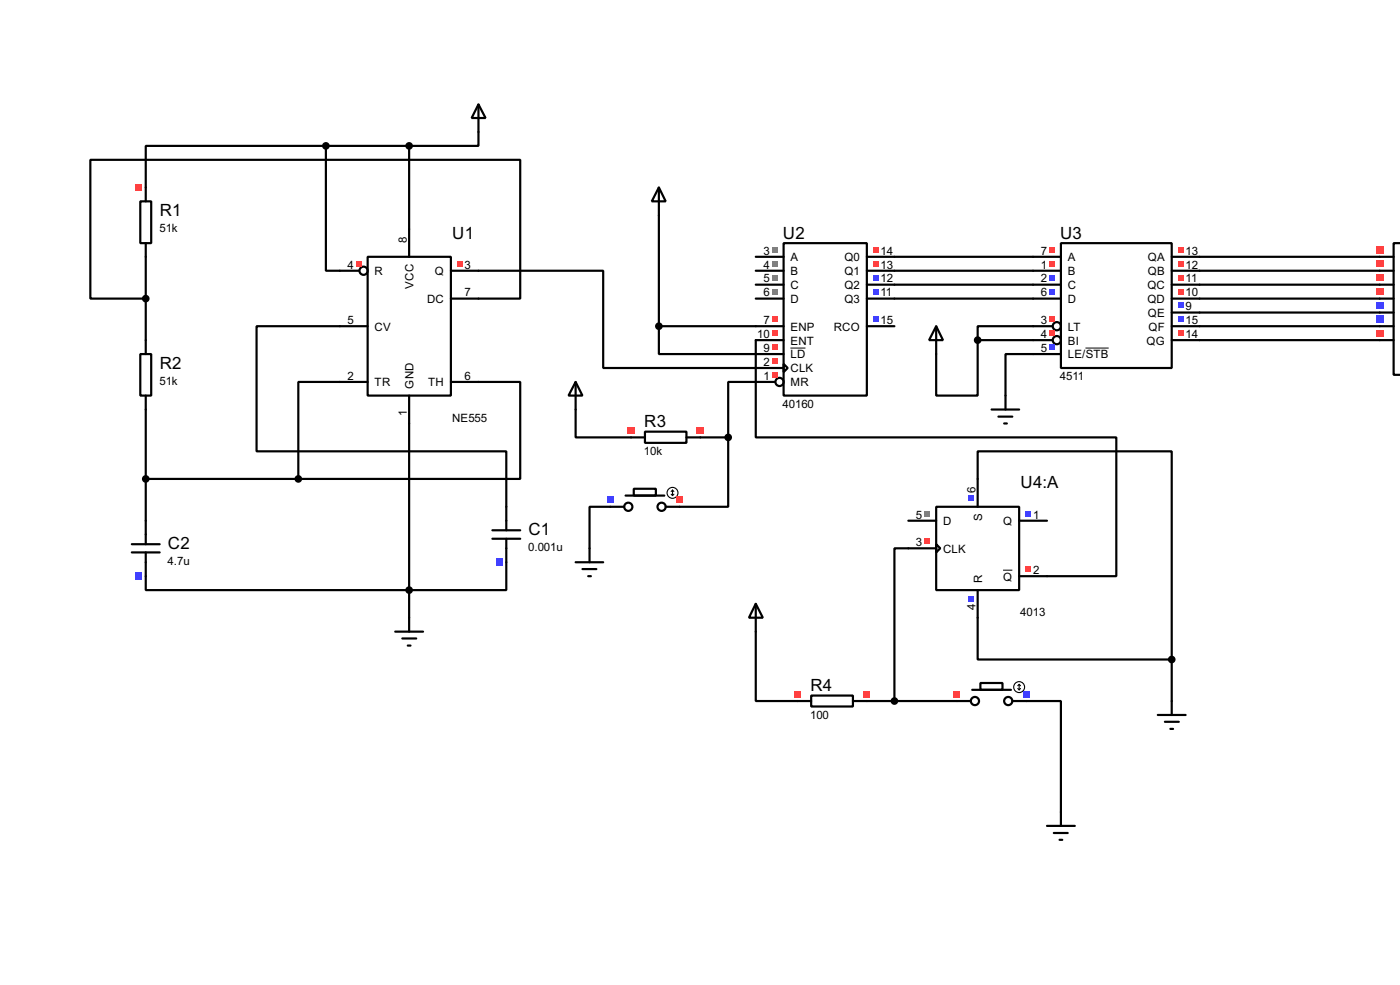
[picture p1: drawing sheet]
<svg xmlns="http://www.w3.org/2000/svg" width="256mm" height="180mm" viewBox="0 0 256 180" stroke-linecap="round" stroke-linejoin="round" font-family="sans-serif">
<g fill="none" stroke="#000" stroke-width=".4">
<path d="M59.7 26.7v22.9h6.1M59.7 26.7h-33v7.6M59.7 26.7h15.3M75 26.7v20.3M87.7 24.2v2.5h-12.7M120.7 39.4v20.3M26.7 54.7h-10.1v-25.4h78.7v25.4h-12.7M26.7 47v15.3M67.4 47h15.2v25.4h-15.2zM67.4 59.7h-20.4v22.9h45.8v10.2M82.6 49.6h27.9v17.8h28M120.7 59.7v5.1h17.8"/>
<path d="M120.7 59.7h17.8M163.9 47h25.4M163.9 49.6h25.4M163.9 52.1h25.4M163.9 54.7h25.4M189.3 59.7h-10.2v2.6M219.8 47h33M219.8 49.6h33M219.8 52.1h33M219.8 54.7h33M219.8 57.2h33M219.8 59.7h33"/>
<path d="M26.7 75v20.3M67.4 69.9h-12.7v17.8M75 72.4v40.7M82.6 69.9h12.7v17.8h-40.6M105.5 75v5.1h10.1M138.5 62.3v17.8h66v25.4h-12.7M138.5 69.9h-5.1v10.2M179.1 62.3v10.1h-7.6v-7.6M179.1 62.3h10.2M189.3 64.8h-5.1v7.6M219.8 62.3h33M26.7 87.7h28"/>
<path d="M111.8 92.8h-3.8v7.6M128.3 80.1h5.1M133.4 80.1v12.7h-8.9M179.1 87.7v-5.1h35.6v38.1M92.8 102.9v5.1h-66.1v-2.5M138.5 115.6v12.7h7.6M166.4 100.4h-2.5v27.9M179.1 113.1v7.6h35.6M158.8 128.3h16.5M188 128.3h6.4v20.3M214.7 120.7v7.6"/>
<circle cx="66.6" cy="49.6" r=".75"/>
</g>
<g fill="#ff4040">
<path d="M65.2 47.8h1v1h-1z"/>
<path d="M83.7 47.8h1.1v1h-1.1z"/>
</g>
<g fill="none" stroke="#000" stroke-width=".4">
<path d="M138.5 47h5.1M138.5 49.6h5.1M138.5 52.1h5.1M138.5 54.7h5.1M138.5 59.7h5.1M143.6 44.5h15.2v27.9h-15.2zM158.8 47h5.1M158.8 49.6h5.1M158.8 52.1h5.1M158.8 54.7h5.1M158.8 59.7h5.1M138.5 62.3h5.1"/>
<path d="M138.5 64.8h5.1M138.5 67.4h5.1M138.5 69.9h3.5M143.6 66.6l.7 .8-.7 .7z"/>
<circle cx="142.8" cy="69.9" r=".75"/>
</g>
<path d="M144.8 63.7h2.8" fill="none" stroke="#000" stroke-width=".18"/>
<g fill="#808080">
<path d="M141.4 45.3h1v1h-1z"/>
<path d="M141.4 47.8h1v1h-1z"/>
<path d="M141.4 50.3h1v1.1h-1z"/>
<path d="M141.4 52.9h1v1h-1z"/>
</g>
<g fill="#ff4040">
<path d="M141.4 58h1v1h-1z"/>
<path d="M141.4 60.5h1v1h-1z"/>
<path d="M141.4 63h1v1.1h-1z"/>
<path d="M141.4 65.6h1v1h-1z"/>
<path d="M141.4 68.1h1v1h-1z"/>
<path d="M159.9 45.3h1.1v1h-1.1z"/>
<path d="M159.9 47.8h1.1v1h-1.1z"/>
</g>
<g fill="#4040ff">
<path d="M159.9 50.3h1.1v1.1h-1.1z"/>
<path d="M159.9 52.9h1.1v1h-1.1z"/>
<path d="M159.9 58h1.1v1h-1.1z"/>
</g>
<g fill="none" stroke="#000" stroke-width=".4">
<path d="M189.3 47h5.1M189.3 49.6h5.1M189.3 52.1h5.1M189.3 54.7h5.1M189.3 59.7h3.5M194.4 44.5h20.3v22.9h-20.3zM214.7 47h5.1M214.7 49.6h5.1M214.7 52.1h5.1M214.7 54.7h5.1M214.7 59.7h5.1M214.7 57.2h5.1"/>
<path d="M189.3 62.3h3.5M189.3 64.8h5.1M214.7 62.3h5.1"/>
<circle cx="193.6" cy="59.7" r=".75"/>
<circle cx="193.6" cy="62.3" r=".75"/>
</g>
<path d="M198.9 63.7h4.2" fill="none" stroke="#000" stroke-width=".18"/>
<g fill="#ff4040">
<path d="M192.2 45.3h1v1h-1z"/>
<path d="M192.2 47.8h1v1h-1z"/>
</g>
<g fill="#4040ff">
<path d="M192.2 50.3h1v1.1h-1z"/>
<path d="M192.2 52.9h1v1h-1z"/>
</g>
<g fill="#ff4040">
<path d="M192.2 58h1v1h-1z"/>
<path d="M192.2 60.5h1v1h-1z"/>
</g>
<path d="M192.2 63h1v1.1h-1z" fill="#4040ff"/>
<g fill="#ff4040">
<path d="M215.8 45.3h1v1h-1z"/>
<path d="M215.8 47.8h1v1h-1z"/>
<path d="M215.8 50.3h1v1.1h-1z"/>
<path d="M215.8 52.9h1v1h-1z"/>
</g>
<g fill="#4040ff">
<path d="M215.8 55.4h1v1h-1z"/>
<path d="M215.8 58h1v1h-1z"/>
</g>
<path d="M215.8 60.5h1v1h-1z" fill="#ff4040"/>
<path d="M166.4 95.3h5.1M171.5 92.8h15.2v15.2h-15.2zM171.5 99.6l.8 .8-.8 .7zM179.1 87.7v5.1M186.7 95.3h5.1M166.4 100.4h5.1M179.1 108v5.1M186.7 105.5h5.1" fill="none" stroke="#000" stroke-width=".4"/>
<path d="M183.8 104.4h1.7" fill="none" stroke="#000" stroke-width=".18"/>
<path d="M169.3 93.5h1.1v1h-1.1z" fill="#808080"/>
<path d="M187.9 93.5h1v1h-1z" fill="#4040ff"/>
<g fill="#ff4040">
<path d="M169.3 98.6h1.1v1h-1.1z"/>
<path d="M187.9 103.7h1v1h-1z"/>
</g>
<g fill="#4040ff">
<path d="M177.3 109.1h1.1v1.1h-1.1z"/>
<path d="M177.3 90.6h1.1v1h-1.1z"/>
</g>
<path d="M25.7 36.9h2v7.6h-2zM26.7 34.3v2.6M26.7 44.5v2.5" fill="none" stroke="#000" stroke-width=".4"/>
<path d="M24.8 33.7h1.3v1.3h-1.3z" fill="#ff4040"/>
<path d="M25.7 64.8h2v7.6h-2zM26.7 62.3v2.5M26.7 72.4v2.6M118.2 79h7.6v2.1h-7.6zM115.6 80.1h2.6M125.8 80.1h2.5" fill="none" stroke="#000" stroke-width=".4"/>
<g fill="#ff4040">
<path d="M115 78.2h1.3v1.2h-1.3z"/>
<path d="M127.7 78.2h1.3v1.2h-1.3z"/>
</g>
<path d="M146.1 128.3h2.5M148.6 127.3h7.7v2h-7.7zM156.3 128.3h2.5" fill="none" stroke="#000" stroke-width=".4"/>
<g fill="#ff4040">
<path d="M145.5 126.4h1.2v1.3h-1.2z"/>
<path d="M158.2 126.4h1.2v1.3h-1.2z"/>
</g>
<g fill="none" stroke="#000" stroke-width=".4">
<path d="M87.7 19.1l1.3 2.5h-2.6zM87.7 19.1v5.1M120.7 34.3l1.3 2.6h-2.6zM120.7 34.3v5.1M171.5 59.7l1.3 2.6h-2.6zM171.5 59.7v5.1M105.5 69.9l1.2 2.5h-2.5zM105.5 69.9v5.1M90.2 98.6h5.1M90.2 97.1h5.1M92.8 92.8v4.3M92.8 98.6v4.3"/>
<path d="M138.5 110.5l1.3 2.6h-2.6zM138.5 110.5v5.1"/>
</g>
<path d="M90.9 102.3h1.2v1.3h-1.2z" fill="#4040ff"/>
<path d="M24.2 99.6h5.1M26.7 95.3v4.3M24.2 101.1h5.1M26.7 101.1v4.4" fill="none" stroke="#000" stroke-width=".4"/>
<path d="M24.8 104.8h1.3v1.3h-1.3z" fill="#4040ff"/>
<g fill="none" stroke="#000" stroke-width=".4">
<path d="M175.3 128.3h2.6M178.1 126.3h7.1M179.6 125h4.1v1.3h-4.1zM185.5 128.3h2.5"/>
<circle cx="178.6" cy="128.3" r=".75"/>
<circle cx="184.7" cy="128.3" r=".75"/>
</g>
<g fill="none" stroke="#000" stroke-width=".2">
<path d="M186.5 126l.2 .3M186.7 125.3v1M186.7 125.3l-.2 .2M186.7 125.3l.3 .2M187 126l-.3 .3"/>
<circle cx="186.7" cy="125.8" r="1"/>
</g>
<path d="M174.7 126.4h1.2v1.3h-1.2z" fill="#ff4040"/>
<path d="M187.4 126.4h1.2v1.3h-1.2z" fill="#4040ff"/>
<g fill="none" stroke="#000" stroke-width=".4">
<path d="M111.8 92.8h2.6M114.6 90.7h7.1M116.1 89.5h4.1v1.2h-4.1zM122 92.8h2.5"/>
<circle cx="115.1" cy="92.8" r=".75"/>
<circle cx="121.2" cy="92.8" r=".75"/>
</g>
<g fill="none" stroke="#000" stroke-width=".2">
<path d="M123 90.5l.2 .2M123.2 89.7v1M123.2 89.7l-.2 .3M123.2 89.7l.3 .3M123.5 90.5l-.3 .2"/>
<circle cx="123.2" cy="90.2" r="1"/>
</g>
<path d="M111.2 90.9h1.2v1.2h-1.2z" fill="#4040ff"/>
<path d="M123.9 90.9h1.2v1.2h-1.2z" fill="#ff4040"/>
<path d="M252.8 47h2.5M252.8 49.6h2.5M252.8 52.1h2.5M252.8 54.7h2.5M252.8 57.2h2.5M252.8 59.7h2.5M256.5 44.5h-1.2v24.1h1.2M252.8 62.3h2.5" fill="none" stroke="#000" stroke-width=".4"/>
<g fill="#ff4040">
<path d="M252.1 45.1h1.3v1.3h-1.3z"/>
<path d="M252.1 47.7h1.3v1.2h-1.3z"/>
<path d="M252.1 50.2h1.3v1.3h-1.3z"/>
<path d="M252.1 52.8h1.3v1.2h-1.3z"/>
</g>
<g fill="#4040ff">
<path d="M252.1 55.3h1.3v1.3h-1.3z"/>
<path d="M252.1 57.8h1.3v1.3h-1.3z"/>
</g>
<path d="M252.1 60.4h1.3v1.2h-1.3z" fill="#ff4040"/>
<g fill="none" stroke="#000" stroke-width=".4">
<path d="M181.7 75h5M182.9 76.3h2.6M184 77.5h.5M184.2 72.4v2.6M72.4 115.6h5.1M73.7 116.9h2.6M74.7 118.2h.5M75 113.1v2.5M105.5 102.9h5M106.7 104.2h2.6M107.8 105.5h.5M108 100.4v2.5"/>
<path d="M212.1 130.9h5.1M213.4 132.1h2.6M214.4 133.4h.5M214.7 128.3v2.6M191.8 151.2h5.1M193.1 152.5h2.5M194.1 153.7h.5M194.4 148.6v2.6"/>
</g>
<g fill="#000" stroke="#000" stroke-width=".4">
<circle cx="59.7" cy="26.7" r=".5"/>
<circle cx="74.9" cy="26.7" r=".5"/>
<circle cx="26.7" cy="54.7" r=".5"/>
<circle cx="120.7" cy="59.7" r=".5"/>
<circle cx="179.1" cy="62.3" r=".5"/>
<circle cx="26.7" cy="87.7" r=".5"/>
<circle cx="54.6" cy="87.7" r=".5"/>
<circle cx="133.4" cy="80.1" r=".5"/>
<circle cx="74.9" cy="108" r=".5"/>
<circle cx="163.8" cy="128.3" r=".5"/>
<circle cx="214.6" cy="120.7" r=".5"/>
</g>
<g font-size="3.5">
<text x="29.3" y="39.5">R1</text>
<text x="82.9" y="43.7">U1</text>
<text x="143.4" y="43.7">U2</text>
<text x="194.2" y="43.7">U3</text>
<text x="29.3" y="67.5">R2</text>
<text x="118" y="78.2">R3</text>
<text x="187" y="89.4">U4:A</text>
<text x="30.8" y="100.5">C2</text>
<text x="96.8" y="98">C1</text>
<text x="148.5" y="126.5">R4</text>
</g>
<g font-size="2.4">
<text x="29.2" y="42.5">51k</text>
<text x="74.6" y="44.5" transform="rotate(-90 74.6 44.5)">8</text>
<text x="139.9" y="46.6">3</text>
<text x="144.8" y="47.8">A</text>
<text x="154.7" y="47.8">Q0</text>
<text x="161.3" y="46.6">14</text>
<text x="190.7" y="46.6">7</text>
<text x="195.6" y="47.8">A</text>
<text x="210.3" y="47.8">QA</text>
<text x="217.2" y="46.6">13</text>
<text x="63.7" y="49.2">4</text>
<text x="68.6" y="50.4">R</text>
<text x="75.8" y="52.8" transform="rotate(-90 75.8 52.8)">VCC</text>
<text x="79.6" y="50.4">Q</text>
<text x="85.1" y="49.2">3</text>
<text x="139.9" y="49.2">4</text>
<text x="139.9" y="51.7">5</text>
<text x="144.8" y="50.4">B</text>
<text x="144.8" y="52.9">C</text>
<text x="154.7" y="50.4">Q1</text>
<text x="154.7" y="52.9">Q2</text>
<text x="161.3" y="49.2">13</text>
<text x="161.3" y="51.7">12</text>
<text x="190.7" y="49.2">1</text>
<text x="190.7" y="51.7">2</text>
<text x="195.6" y="50.4">B</text>
<text x="195.6" y="52.9">C</text>
<text x="210.2" y="52.9">QC</text>
<text x="210.3" y="50.4">QB</text>
<text x="217.2" y="49.2">12</text>
<text x="217.2" y="51.7">11</text>
<text x="63.7" y="59.3">5</text>
<text x="78.2" y="55.4">DC</text>
<text x="85.1" y="54.3">7</text>
<text x="139.9" y="54.3">6</text>
<text x="139.9" y="59.3">7</text>
<text x="144.8" y="55.4">D</text>
<text x="154.7" y="55.4">Q3</text>
<text x="161.3" y="54.3">11</text>
<text x="161.3" y="59.3">15</text>
<text x="190.7" y="54.3">6</text>
<text x="190.7" y="59.3">3</text>
<text x="195.6" y="55.4">D</text>
<text x="210.2" y="55.4">QD</text>
<text x="210.3" y="58">QE</text>
<text x="217.2" y="54.3">10</text>
<text x="217.2" y="56.8">9</text>
<text x="217.2" y="59.3">15</text>
<text x="68.6" y="60.5">CV</text>
<text x="138.7" y="61.9">10</text>
<text x="139.9" y="64.4">9</text>
<text x="144.8" y="60.5">ENP</text>
<text x="144.8" y="63.1">ENT</text>
<text x="144.8" y="65.6">LD</text>
<text x="152.7" y="60.5">RCO</text>
<text x="190.7" y="61.9">4</text>
<text x="190.7" y="64.4">5</text>
<text x="195.6" y="60.5">LT</text>
<text x="195.6" y="63.1">BI</text>
<text x="195.6" y="65.6">LE/STB</text>
<text x="210" y="63.1">QG</text>
<text x="210.4" y="60.5">QF</text>
<text x="217.2" y="61.9">14</text>
<text x="29.2" y="70.4">51k</text>
<text x="63.7" y="69.5">2</text>
<text x="68.6" y="70.7">TR</text>
<text x="75.8" y="71.1" transform="rotate(-90 75.8 71.1)">GND</text>
<text x="78.4" y="70.7">TH</text>
<text x="85.1" y="69.5">6</text>
<text x="139.9" y="67">2</text>
<text x="139.9" y="69.5">1</text>
<text x="144.8" y="68.1">CLK</text>
<text x="144.8" y="70.7">MR</text>
<text x="194.2" y="69.5">4511</text>
<text x="74.6" y="76.1" transform="rotate(-90 74.6 76.1)">1</text>
<text x="82.8" y="77.2">NE555</text>
<text x="143.4" y="74.6">40160</text>
<text x="118" y="83.3">10k</text>
<text x="167.8" y="94.9">5</text>
<text x="178.7" y="90.2" transform="rotate(-90 178.7 90.2)">6</text>
<text x="179.9" y="95.4" transform="rotate(-90 179.9 95.4)">S</text>
<text x="189.3" y="94.9">1</text>
<text x="96.8" y="100.9">0.001u</text>
<text x="167.8" y="100">3</text>
<text x="172.8" y="96.1">D</text>
<text x="172.8" y="101.2">CLK</text>
<text x="183.8" y="96.1">Q</text>
<text x="30.7" y="103.5">4.7u</text>
<text x="179.9" y="106.7" transform="rotate(-90 179.9 106.7)">R</text>
<text x="183.8" y="106.3">Q</text>
<text x="189.3" y="105.1">2</text>
<text x="178.7" y="111.7" transform="rotate(-90 178.7 111.7)">4</text>
<text x="186.9" y="112.7">4013</text>
<text x="148.4" y="131.5">100</text>
</g>
</svg>
